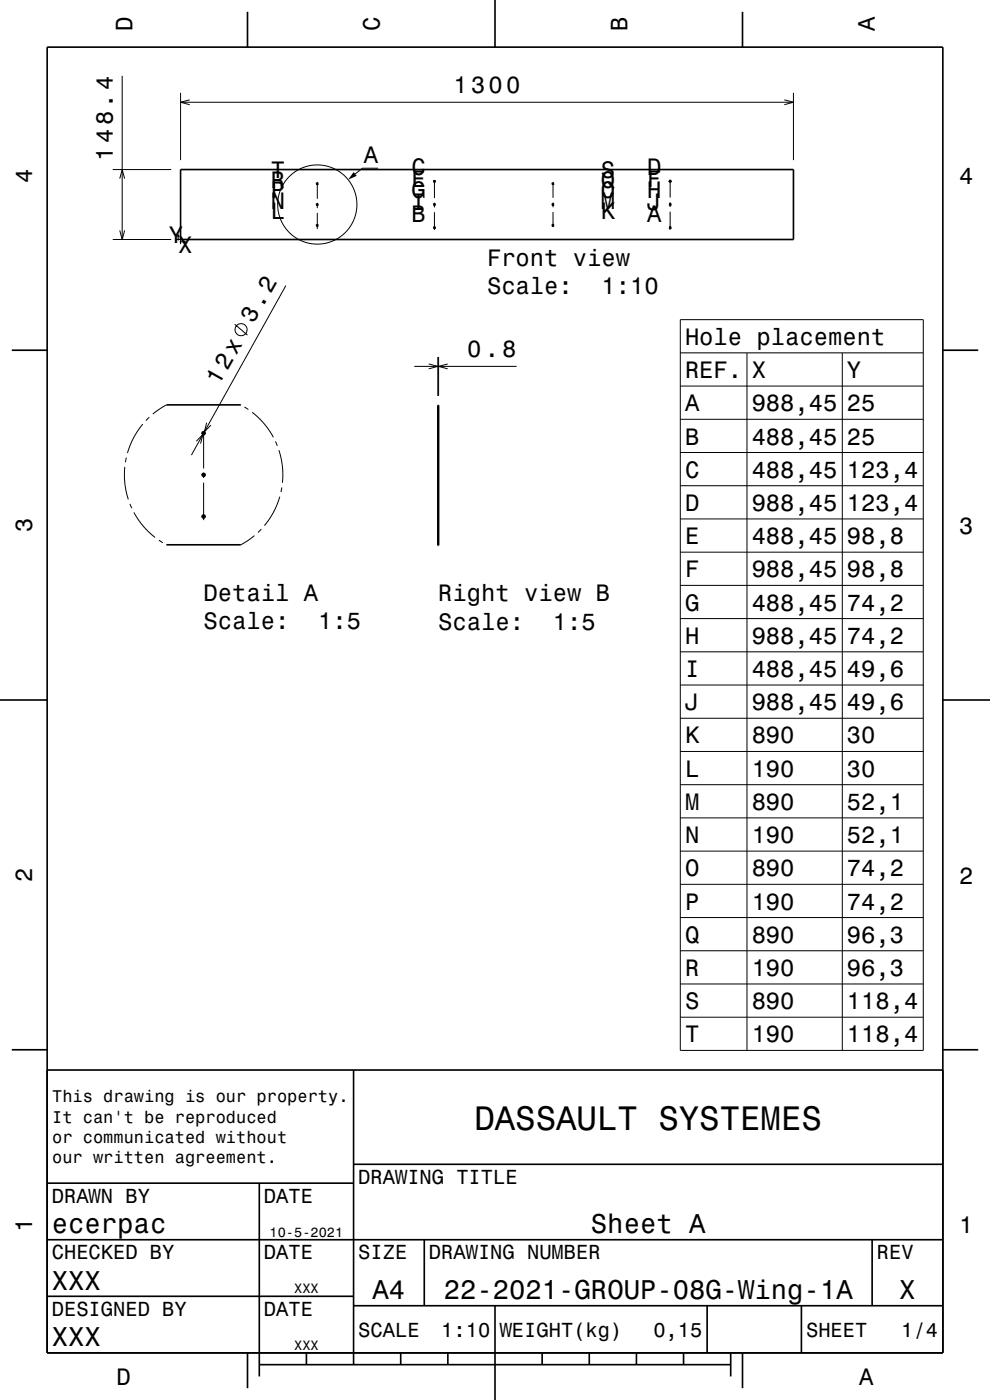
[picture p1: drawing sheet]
<svg xmlns="http://www.w3.org/2000/svg" width="210mm" height="297mm" viewBox="0 0 210 297" stroke-linecap="round" stroke-linejoin="round" font-family="sans-serif">
<g fill="none" stroke="#000" stroke-width=".21">
<path d="M25.9 16.1v34.7M38.3 19.7v14.3M168.3 19.7v14.3M23.9 36h12.4M25.4 37.9l.5-1.9 .5 1.9M38.3 21.7h130M40.2 21.2l-1.9 .5 1.9 .5M67.1 39h.4M67.3 38.8v3.4M80.2 35.7h-3.3l-1.6 1.2M91.9 38.5h.5M92.2 38.3v3.7"/>
<path d="M117.1 39h.4M117.3 38.8v3.2M141.8 38.5h.7M142.2 38.1v3.8M166.4 21.2l1.9 .5-1.9 .5M23.9 50.8h12.4M25.4 48.9l.5 1.9 .5-1.9M37.3 50.8h1.5M37.8 50.7v.2zM37.8 49.8v1M38.2 51.3h.2zM38.3 50.3v1.5"/>
<path d="M38.3 51.3h1M67.1 47.8h.4M67.1 43.4h.4M67.3 43.2v1M67.3 45.2v3.4M91.9 43.4h.5M91.9 48.3h.5M92.2 43v1M92.2 45v3.8M117.1 47.8h.4M117.1 43.4h.4M117.3 43v1"/>
<path d="M117.3 45v3.2M141.9 43.4h.5M141.9 48.3h.5M142.2 42.9v1M142.2 44.9v3.8M49.8 68.8l2.7 2.3M60.6 60.6l-20 35.9M87.9 77.7h21.7M90.9 77.2l2 .5-2 .5M92.9 75.7v8.3M93 75.7v8.3M95 77.2l-2 .5 2 .5"/>
<path d="M144.3 67.8h51.5v155h-51.5zM144.3 74.9h51.5M158.5 74.9v147.9M178.7 74.9v147.9M26.5 99v3.5l.7 3.5M26.8 97.1l-.2 1M30.3 90l-2 2.9-1.3 3.2M31.7 88.5l-.7 .7M35.3 85.9l-2.9 1.9M41.6 93.6l1.4-1.4-.5 1.9M42.7 91.9h.9M43.2 91.4v8"/>
<path d="M43.8 89.7l-.5 1.9 1.4-1.4M51.1 85.9h.1M51.8 86.3l.9 .6M53.5 87.5l2.5 2.4 2 2.9M58.4 93.7l.4 .9M59.2 95.5l.7 3.4v3.5M144.3 81.9h51.5M144.3 88.9h51.5M144.3 96h51.5M27.6 106.9l.4 .9M28.4 108.7l2 2.9 2.5 2.4M33.7 114.6l.8 .5"/>
<path d="M35.3 115.5v.1M42.8 109.6h.8M42.8 100.7h.8M43.2 100.3v1.1M43.2 102.4v7.9M54 113.6l-2.9 2M55.4 112.3l-.7 .7M59.3 105.4l-1.3 3.2-1.9 2.9M59.8 103.4l-.2 1M144.3 103h51.5M144.3 110.1h51.5M144.3 117.1h51.5"/>
<path d="M144.3 124.2h51.5M144.3 131.2h51.5M144.3 138.3h51.5M144.3 145.3h51.5M144.3 152.4h51.5M144.3 159.4h51.5M144.3 166.5h51.5M144.3 173.5h51.5M144.3 180.6h51.5M144.3 187.6h51.5M144.3 194.7h51.5M144.3 201.7h51.5"/>
<path d="M144.3 208.7h51.5M144.3 215.8h51.5"/>
<circle cx="67.3" cy="43.4" r="8.4"/>
<circle cx="51.1" cy="69.9" r="1.28"/>
</g>
<g fill="none" stroke="#000" stroke-width=".35">
<path d="M10 10h190v277h-190zM52.5 2.5v7.5M105 0v10M157.5 2.5v7.5M38.3 36h130v14.8h-130zM67.2 38.9l.1-.1 .1 .3h-.2zM92.1 38.3l.2 .1v.1l-.2 .1zM117.2 38.9l.1-.1 .2 .2-.3 .1zM142.1 38.3l.2 .1v.1l-.2 .1zM37.7 50.2l.1-.4 .1 .4M38.9 51.2l.4 .1-.4 .1M67.2 47.7h.1l.1 .2h-.2z"/>
<path d="M67.2 43.3l.1-.1 .1 .3h-.2zM92.1 48.2h.2v.2l-.2 .1zM92.1 43.3h.2v.2h-.2zM117.2 47.7h.1l.2 .1-.3 .1zM117.2 43.3l.1-.1 .2 .2-.3 .1zM142.1 48.2h.2v.2l-.2 .1zM142.1 43.3h.2v.2h-.2zM2.5 74.3h7.5M200 74.3h7.5M35.3 85.9h15.8M92.9 86h.1v29.7h-.1zM35.3 115.6h15.8"/>
<path d="M0 148.5h10M200 148.5h10M2.5 222.7h7.5M10 227h190M75 227v62.5M200 222.7h7.5M10 251h65M55 251v41M75 247h125M10 275h65M10 263h190M75 277h125"/>
<path d="M90 263v14M105 277v20M150 277v10M170 277v10M185 263v14M52.5 287v7.5M55 289.5h100M65 287v2.5M85 287v2.5M95 287v2.5M115 287v2.5M125 287v2.5"/>
<path d="M135 287v2.5M145 287v2.5M155 287v5M157.5 287v7.5"/>
<circle cx="43.2" cy="91.9" r=".32"/>
<circle cx="43.2" cy="109.6" r=".32"/>
<circle cx="43.2" cy="100.7" r=".32"/>
</g>
<path d="M75 36.5l.7 .8-1.9 .8z" fill-rule="evenodd" fill="#000"/>
<text font-size="7.2" x="100.6" y="239.6">DASSAULT SYSTEMES</text>
<g font-size="5.8">
<text x="11" y="261.6">ecerpac</text>
<text x="125.4" y="261.6">Sheet A</text>
<text x="11" y="273.6">XXX</text>
<text x="79" y="275.6">A4</text>
<text x="94.1" y="275.6">22-2021-GROUP-08G-Wing-1A</text>
<text x="190.8" y="275.6">X</text>
<text x="11" y="285.6">XXX</text>
</g>
<g font-size="5">
<text x="28.1" y="6.5" transform="rotate(-90 28.1 6.5)">D</text>
<text x="80.6" y="6.5" transform="rotate(-90 80.6 6.5)">C</text>
<text x="133.1" y="6.5" transform="rotate(-90 133.1 6.5)">B</text>
<text x="185.6" y="6.5" transform="rotate(-90 185.6 6.5)">A</text>
<text x="96.2" y="19.7">1300</text>
<text x="23.9" y="34.1" transform="rotate(-90 23.9 34.1)">148.4</text>
<text x="77.2" y="34.5">A</text>
<text x="6.8" y="38.7" transform="rotate(-90 6.8 38.7)">4</text>
<text x="57.4" y="39.9">R</text>
<text x="57.4" y="37.7">T</text>
<text x="87.3" y="37.2">C</text>
<text x="87.3" y="39.6">E</text>
<text x="127.4" y="39.9">Q</text>
<text x="127.4" y="37.7">S</text>
<text x="137.3" y="37.2">D</text>
<text x="137.3" y="39.6">F</text>
<text x="203.5" y="39">4</text>
<text x="57.4" y="46.5">L</text>
<text x="57.4" y="44.3">N</text>
<text x="57.4" y="42.1">P</text>
<text x="87.3" y="47">B</text>
<text x="87.3" y="42.1">G</text>
<text x="87.3" y="44.5">I</text>
<text x="127.4" y="46.5">K</text>
<text x="127.4" y="44.3">M</text>
<text x="127.4" y="42.1">O</text>
<text x="137.3" y="47">A</text>
<text x="137.3" y="42.1">H</text>
<text x="137.3" y="44.5">J</text>
<text x="35.8" y="51.6">Y</text>
<text x="37.8" y="53.6">X</text>
<text x="103.3" y="56.4">Front view</text>
<text x="103.3" y="62.4">Scale:</text>
<text x="127.6" y="62.4">1:10</text>
<text x="53.8" y="68.8" transform="rotate(-61 53.8 68.8)">3.2</text>
<text x="99.1" y="75.7">0.8</text>
<text x="145.3" y="73.2">Hole placement</text>
<text x="46.4" y="82" transform="rotate(-61 46.4 82)">12x</text>
<text x="145.3" y="80.2">REF.</text>
<text x="159.4" y="80.2">X</text>
<text x="179.7" y="80.2">Y</text>
<text x="145.3" y="87.3">A</text>
<text x="159.4" y="87.3">988,45</text>
<text x="179.7" y="87.3">25</text>
<text x="145.3" y="94.3">B</text>
<text x="159.4" y="94.3">488,45</text>
<text x="179.7" y="94.3">25</text>
<text x="145.3" y="101.4">C</text>
<text x="159.4" y="101.4">488,45</text>
<text x="179.7" y="101.4">123,4</text>
<text x="6.8" y="112.9" transform="rotate(-90 6.8 112.9)">3</text>
<text x="145.3" y="108.4">D</text>
<text x="159.4" y="108.4">988,45</text>
<text x="179.7" y="108.4">123,4</text>
<text x="203.5" y="113.2">3</text>
<text x="145.3" y="115.4">E</text>
<text x="159.4" y="115.4">488,45</text>
<text x="179.7" y="115.4">98,8</text>
<text x="145.3" y="122.5">F</text>
<text x="159.4" y="122.5">988,45</text>
<text x="179.7" y="122.5">98,8</text>
<text x="43.2" y="127.4">Detail A</text>
<text x="93" y="127.5">Right view B</text>
<text x="145.3" y="129.5">G</text>
<text x="159.4" y="129.5">488,45</text>
<text x="179.7" y="129.5">74,2</text>
<text x="43.2" y="133.5">Scale:</text>
<text x="67.5" y="133.5">1:5</text>
<text x="93" y="133.6">Scale:</text>
<text x="117.2" y="133.6">1:5</text>
<text x="145.3" y="136.6">H</text>
<text x="159.4" y="136.6">988,45</text>
<text x="179.7" y="136.6">74,2</text>
<text x="145.3" y="143.6">I</text>
<text x="159.4" y="143.6">488,45</text>
<text x="179.7" y="143.6">49,6</text>
<text x="145.3" y="150.7">J</text>
<text x="159.4" y="150.7">988,45</text>
<text x="179.7" y="150.7">49,6</text>
<text x="145.3" y="157.7">K</text>
<text x="159.4" y="157.7">890</text>
<text x="179.7" y="157.7">30</text>
<text x="145.3" y="164.8">L</text>
<text x="159.4" y="164.8">190</text>
<text x="179.7" y="164.8">30</text>
<text x="145.3" y="171.8">M</text>
<text x="159.4" y="171.8">890</text>
<text x="179.7" y="171.8">52,1</text>
<text x="145.3" y="178.9">N</text>
<text x="159.4" y="178.9">190</text>
<text x="179.7" y="178.9">52,1</text>
<text x="145.3" y="185.9">O</text>
<text x="159.4" y="185.9">890</text>
<text x="179.7" y="185.9">74,2</text>
<text x="6.8" y="187.1" transform="rotate(-90 6.8 187.1)">2</text>
<text x="203.5" y="187.4">2</text>
<text x="145.3" y="193">P</text>
<text x="159.4" y="193">190</text>
<text x="179.7" y="193">74,2</text>
<text x="145.3" y="200">Q</text>
<text x="159.4" y="200">890</text>
<text x="179.7" y="200">96,3</text>
<text x="145.3" y="207.1">R</text>
<text x="159.4" y="207.1">190</text>
<text x="179.7" y="207.1">96,3</text>
<text x="145.3" y="214.1">S</text>
<text x="159.4" y="214.1">890</text>
<text x="179.7" y="214.1">118,4</text>
<text x="145.3" y="221.1">T</text>
<text x="159.4" y="221.1">190</text>
<text x="179.7" y="221.1">118,4</text>
<text x="6.8" y="261.3" transform="rotate(-90 6.8 261.3)">1</text>
<text x="203.5" y="261.6">1</text>
<text x="24.7" y="293.8">D</text>
<text x="182.2" y="293.8">A</text>
</g>
<g font-size="4.3">
<text x="76" y="251.2">DRAWING TITLE</text>
<text x="11" y="255.2">DRAWN BY</text>
<text x="56" y="255.2">DATE</text>
<text x="11" y="267.2">CHECKED BY</text>
<text x="56" y="267.2">DATE</text>
<text x="76" y="267.2">SIZE</text>
<text x="91" y="267.2">DRAWING NUMBER</text>
<text x="186" y="267.2">REV</text>
<text x="11" y="279.2">DESIGNED BY</text>
<text x="56" y="279.2">DATE</text>
<text x="76" y="283.6">SCALE</text>
<text x="93.6" y="283.6">1:10</text>
<text x="106" y="283.6">WEIGHT(kg)</text>
<text x="138.6" y="283.6">0,15</text>
<text x="171" y="283.6">SHEET</text>
<text x="191.2" y="283.6">1/4</text>
</g>
<g font-size="3.6">
<text x="11.1" y="233.8">This drawing is our property.</text>
<text x="11.1" y="238.1">It can't be reproduced</text>
<text x="11.1" y="242.5">or communicated without</text>
<text x="11.1" y="246.8">our written agreement.</text>
</g>
<g font-size="2.9">
<text x="57.2" y="262.3">10-5-2021</text>
<text x="62.4" y="274.3">XXX</text>
<text x="62.4" y="286.3">XXX</text>
</g>
</svg>
